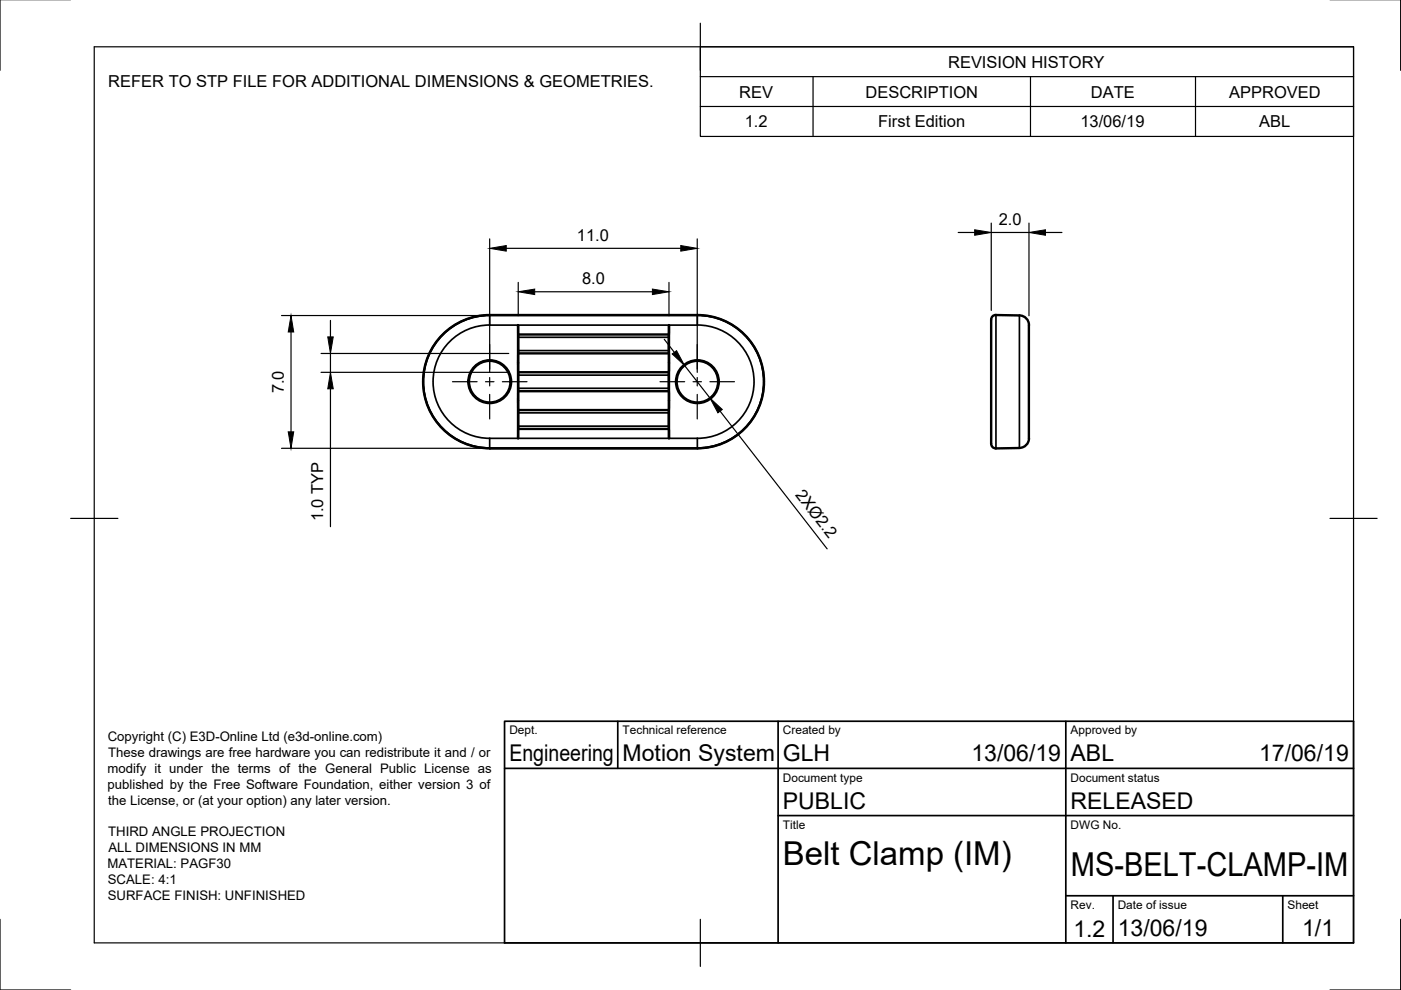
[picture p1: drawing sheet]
<svg xmlns="http://www.w3.org/2000/svg" width="297mm" height="210mm" viewBox="0 0 297 210" stroke-linecap="round" stroke-linejoin="round" font-family="sans-serif">
<!-- layer: Visible -->
<g fill="none" stroke="#000" stroke-width=".51">
<path d="M109.8 68.9v24M109.9 68.9v2M109.9 79.5v7.4M109.9 78.9h31.9M109.9 74.9h31.9M109.9 70.9h31.9M109.9 70.9v4M109.9 78.9v.6M109.9 74.9v4M141.8 79.5v7.4M141.8 78.9v.6M141.8 70.9v4"/>
<path d="M141.8 74.9v4M141.8 68.9v24v-2M141.8 68.9v2M147.8 66.8h-44a14.1 14.1 0 0 0-14.1 14.1 14.1 14.1 0 0 0 14.1 14.2M147.9 66.8a14.1 14.1 0 0 1 14.1 14.1 14.1 14.1 0 0 1-14.1 14.2M218.2 68.9a2.04 2.04 0 0 0-2.1-2l-4.9-.1a1.26 1.26 0 0 0-1.1 1.6v24.7a1.73 1.73 0 0 0 .8 1.9h5.3a2.35 2.35 0 0 0 1.9-3.1v-23M103.8 95.1h44M109.9 86.9h31.9M109.9 82.9h31.9M109.9 87.5v2.9M109.9 86.9v.6M109.9 90.9v2"/>
<path d="M109.9 90.3v.6h31.9v-.6M141.8 87.5v2.9M141.8 86.9v.6"/>
<circle cx="103.8" cy="80.9" r="4.4"/>
<circle cx="103.8" cy="80.9" r="4.5"/>
<circle cx="147.8" cy="80.9" r="4.4"/>
<circle cx="147.9" cy="80.9" r="4.5"/>
</g>
<!-- layer: Visible Narrow -->
<g fill="none" stroke="#000" stroke-width=".36">
<path d="M103.8 66.8l44 .1zM103.8 68.9a12 12 0 0 0-12 12 12 12 0 0 0 12 12M103.8 66.8a14.1 14.1 0 0 0-14.1 14.1 14.1 14.1 0 0 0 14.1 14.2M109.9 79.5h31.9M109.9 74.3h31.9M109.9 71.5h31.9M147.8 66.9v2h-44v-2a14 14 0 0 0-14 14 14 14 0 0 0 14 14.1v.1l44-.1M147.9 68.9a12 12 0 0 1 12 12 12 12 0 0 1-12 12M147.9 66.8a14.1 14.1 0 0 1 14.1 14.1 14.1 14.1 0 0 1-14.1 14.2M147.9 66.9a14 14 0 0 1 14 14 14 14 0 0 1-14 14.1M211.2 66.8v28.3M216.1 66.9v28.1"/>
<path d="M103.8 92.9h44v2.1M103.8 92.9v2.1h44M109.9 90.4h31.9M109.9 87.5h31.9M109.9 82.3h31.9"/>
</g>
<g fill="#000">
<circle cx="103.8" cy="66.8" r=".18"/>
<circle cx="147.8" cy="66.8" r=".18"/>
<circle cx="103.8" cy="95.1" r=".18"/>
<circle cx="147.8" cy="95.1" r=".18"/>
</g>
<!-- layer: Border -->
<path d="M0 -.1v15M297 -.1v15M20 9.9h267v190h-267zM148.5 4.9v10M15 109.9h10M282 109.9h10M0 194.9v15h15M148.5 194.9v10M297 194.9v15h-15" fill="none" stroke="#000" stroke-width=".25"/>
<!-- layer: TitleBlock -->
<path d="M107 152.9h180v47h-180zM131 152.9v10M165 152.9v47M226 152.9v47M107 162.9h180M165 172.9h122M226 189.9h61M236 189.9v10M272 189.9v10" fill="none" stroke="#000" stroke-width=".36"/>
<!-- layer: BOM -->
<path d="M148.5 9.9h138.5v19h-138.5zM148.5 16.2h138.5M172.4 16.2v12.7M218.5 16.2v12.7M253.5 16.2v12.7M148.5 22.6h138.5" fill="none" stroke="#000" stroke-width=".25"/>
<!-- layer: Center Lines -->
<path d="M103.8 73v5.3M147.8 73v5.3M95.9 80.9h5.3M102.9 80.9h1.8M103.8 80v1.8M103.8 83.6v5.2M106.5 80.9h5.2M139.9 80.9h5.3M146.9 80.9h1.8M147.8 80v1.8M147.8 83.6v5.2M150.5 80.9h5.2" fill="none" stroke="#000" stroke-width=".25"/>
<!-- layer: Dimensions -->
<g fill="none" stroke="#000" stroke-width=".25">
<path d="M103.8 50.6v28.3M107.3 52.7h37M109.9 59.9v7M141.8 59.9v7M147.8 50.6v28.3M203.2 49.3h3.5M210.2 47.3v18.5M210.2 49.3h8M218.2 47.3v19.6M221.7 49.3h3.4M59.7 66.9h42.1M61.7 70.4v21.2"/>
<path d="M68.1 78.9h39.8M68.1 74.9h39.8M70.1 67.9v3.5M70.1 74.9v4M113.4 61.9h24.9M140.8 71.9l2.2 2.8M145.1 77.5l5.4 6.9M59.7 95.1h42.1M70.1 82.4v29.3M152.7 87.2l22.7 29.2"/>
</g>
<path d="M103.8 52.7l3.5-.6v1.1zM144.3 52.1l3.5 .6-3.5 .5zM206.7 48.7l3.5 .6-3.5 .6zM218.2 49.3l3.5-.6v1.2zM61.7 66.9l.6 3.5h-1.2zM69.5 71.4h1.2l-.6 3.5zM109.9 61.9l3.5-.6v1.2zM138.3 61.3l3.5 .6-3.5 .6zM142.5 75l.9-.6 1.7 3.1zM61.1 91.6h1.2l-.6 3.5zM70.1 78.9l.6 3.5h-1.2zM150.5 84.4l2.6 2.4-.9 .7z" fill="#000" stroke="#000" stroke-width=".21"/>
<g font-size="7">
<text x="166" y="183.4">Belt Clamp (IM)</text>
<text x="227" y="185.8">MS-BELT-CLAMP-IM</text>
</g>
<g font-size="4.9">
<text x="108" y="161.4">Engineering</text>
<text x="132" y="161.4">Motion System</text>
<text x="166" y="161.4">GLH</text>
<text x="206" y="161.4">13/06/19</text>
<text x="227" y="161.4">ABL</text>
<text x="267" y="161.4">17/06/19</text>
<text x="166" y="171.4">PUBLIC</text>
<text x="227" y="171.4">RELEASED</text>
<text x="227.6" y="198.6">1.2</text>
<text x="237" y="198.4">13/06/19</text>
<text x="276.1" y="198.6">1/1</text>
</g>
<g font-size="3.5">
<text x="201" y="14.3">REVISION HISTORY</text>
<text x="23" y="18.5">REFER TO STP FILE FOR ADDITIONAL DIMENSIONS &amp; GEOMETRIES.</text>
<text x="156.7" y="20.7">REV</text>
<text x="183.5" y="20.7">DESCRIPTION</text>
<text x="231.3" y="20.7">DATE</text>
<text x="260.6" y="20.7">APPROVED</text>
<text x="157.9" y="27">1.2</text>
<text x="186.2" y="27">First Edition</text>
<text x="229.1" y="27">13/06/19</text>
<text x="267" y="27">ABL</text>
<text x="211.8" y="47.8">2.0</text>
<text x="122.3" y="51.1">11.0</text>
<text x="123.4" y="60.3">8.0</text>
<text x="60.2" y="83.4" transform="rotate(-90 60.2 83.4)">7.0</text>
<text x="168.6" y="105" transform="rotate(52 168.6 105)">2XØ2.2</text>
<text x="68.5" y="110.5" transform="rotate(-90 68.5 110.5)">1.0 TYP</text>
</g>
<g font-size="2.8">
<text x="22.8" y="157.1">Copyright (C) E3D-Online Ltd (e3d-online.com)</text>
<text x="22.9" y="160.5">These drawings are free hardware you can redistribute it and / or</text>
<text x="22.8" y="163.9">modify it under the terms of the General Public License as</text>
<text x="22.8" y="167.2">published by the Free Software Foundation, either version 3 of</text>
<text x="22.9" y="170.6">the License, or (at your option) any later version.</text>
<text x="22.9" y="177.3">THIRD ANGLE PROJECTION</text>
<text x="22.8" y="184">MATERIAL: PAGF30</text>
<text x="23" y="180.7">ALL DIMENSIONS IN MM</text>
<text x="22.9" y="187.4">SCALE: 4:1</text>
<text x="22.9" y="190.8">SURFACE FINISH: UNFINISHED</text>
</g>
<g font-size="2.5">
<text x="108" y="155.7">Dept.</text>
<text x="132" y="155.7">Technical reference</text>
<text x="166" y="155.7">Created by</text>
<text x="227" y="155.7">Approved by</text>
<text x="166" y="165.7">Document type</text>
<text x="227" y="165.7">Document status</text>
<text x="166" y="175.7">Title</text>
<text x="227" y="175.7">DWG No.</text>
<text x="227" y="192.7">Rev.</text>
<text x="237" y="192.7">Date of issue</text>
<text x="273" y="192.7">Sheet</text>
</g>
</svg>
